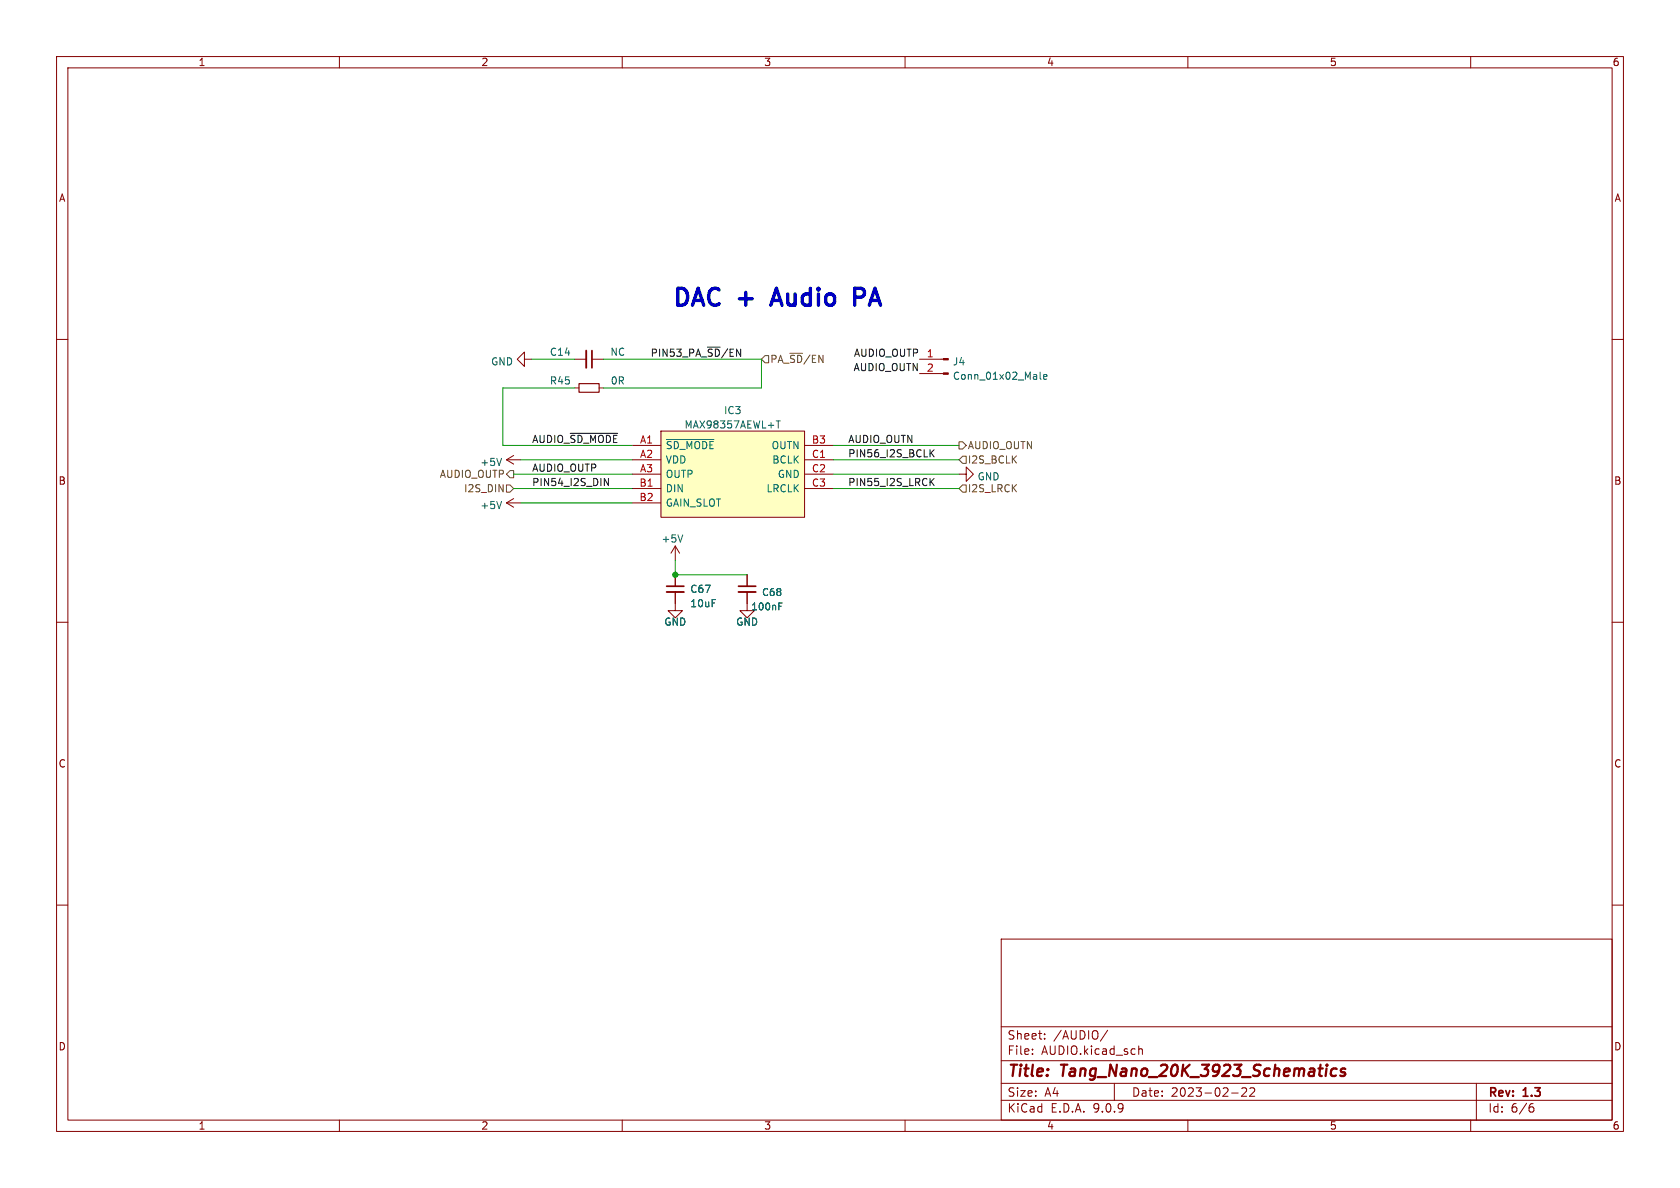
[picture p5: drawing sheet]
<svg xmlns="http://www.w3.org/2000/svg" width="297mm" height="210mm" viewBox="0 0 297 210" stroke-linecap="round" stroke-linejoin="round" font-family="sans-serif">
<g fill="none" stroke="#840000" stroke-width=".18">
<path d="M10 10h277v190h-277zM12 12h273v186h-273zM60 10v2M110 10v2M160 10v2M210 10v2M260 10v2M10 60h2M92.7 63.5v-1.3l-1.3 1.3 1.3 1.3v-1.3h1.3M101.6 68.6h.8M101.6 63.5h2M104.6 63.5h2.1"/>
<path d="M105.9 68.6h.8M162.6 63.5h4.2M162.6 66h4.2M285 60h2M89.5 88.9l1.3 .8M89.5 88.9h2.6M89.5 81.3l1.3 .7M89.5 81.3h2.6M90.8 88.1l-1.3 .8M90.8 80.5l-1.3 .8M169.5 83.8h1.3v-1.2l1.3 1.2-1.3 1.3v-1.3M10 110h2"/>
<path d="M119.4 101.6v2M119.4 104.6v2.1M285 110h2M10 160h2M177 166h108v32h-108zM285 160h2M60 198v2M110 198v2M160 198v2M177 194.5h108M177 191.5h108M177 187.5h108"/>
<path d="M177 181.5h108M182.5 186.3v.1M182.5 185.5v.1M184.7 183.6v.1M184.7 182.8v.1M195.8 182.1l-1.3 2M197 191.5v3M201.3 184.9v1.5M201.3 185.5l.2-.1 .4 .1 .1 .9M210 198v2M217.7 193.2h1.2M220.3 192.4v.5l-.8 .9h.9"/>
<path d="M221.7 192.4v.5l-.8 .9h.9M260 198v2M261 191.5v6.5M270.6 195.7h.4l.2 .3-.1 .5-.5 .1M271 195.1l-.4 .1"/>
</g>
<path d="M236.3 189a.66 .66 0 0 0-1 .3v.5l.1 .3 .2 .1 .6-.1M237.8 189a.49 .49 0 0 0-.8 .3l.1 .1 .7 .2v.3l-.3 .3-.6-.1" fill="none" stroke="#840000" stroke-width=".4"/>
<path d="M104.6 62v3M117.9 103.6h3" fill="none" stroke="#840000" stroke-width=".3"/>
<path d="M103.6 62v3M117.9 104.6h3" fill="none" stroke="#840000" stroke-width=".33"/>
<path d="M102.4 67.8h3.5v1.5h-3.5z" fill="none" stroke="#840000" stroke-width=".2"/>
<g fill="#840000" stroke="#840000" stroke-width=".18">
<path d="M166.8 63.4h.8v.2h-.8z"/>
<path d="M166.8 65.9h.8v.3h-.8z"/>
</g>
<path d="M183.9 65.8v1.1l.2 .2M184.5 66.6l.6-.1-.1-.2-.3-.1-.2 .2v.6h.5M88.7 88.6l-.5 1.3M88.7 81l-.5 1.3" fill="none" stroke="#006464" stroke-width=".18"/>
<path d="M116.8 76.2h25.4v15.2h-25.4z" fill="#ffffc2"/>
<g fill="none" stroke="#840000" stroke-width=".18">
<path d="M111.8 78.7h5M116.8 76.2h25.4v15.2h-25.4zM142.2 78.7h5.1M111.8 81.3h5M111.8 83.8h5M111.8 86.4h5M111.8 88.9h5M119.4 96.5l-.8 1.3M119.4 96.5l.7 1.3M119.4 96.5v2.6M142.2 81.3h5.1M142.2 83.8h5.1"/>
<path d="M142.2 86.4h5.1M119.4 104.6v3.4h1.2l-1.2 1.2-1.3-1.2h1.3M119.4 101.6v2M132.1 104.6v3.4h1.2l-1.2 1.2-1.3-1.2h1.3M132.1 101.6v2"/>
</g>
<path d="M117.8 77.7h8.4M137.2 74.4h.7M137.6 74.4v1.3M120.7 94.6l-.4 1.2M137.7 107.2h.4M137.7 106.6h.6" fill="none" stroke="#006464" stroke-width=".18"/>
<path d="M130.6 103.6h3" fill="none" stroke="#840000" stroke-width=".3"/>
<path d="M130.6 104.6h3" fill="none" stroke="#840000" stroke-width=".33"/>
<path d="M135.3 62.9h.6v1.2h-.6l-.7-.6zM169.5 78.1h.7l.6 .6-.6 .7h-.7zM89.5 85.7h.7l.6 .7-.6 .6h-.7zM90.2 83.2h.6v1.3h-.6l-.7-.7zM169.5 81.3l.7-.7h.6v1.3h-.6zM170.2 85.7h.6v1.3h-.6l-.7-.6z" fill="none" stroke="#725600" stroke-width=".18"/>
<path d="M100.8 76.6h8.4M165.1 79.5l-.7 .7M106.8 84.6l.8 1.2v-1.2M164.6 85.1l.5 .7M164.6 80l.5 .8M165.1 84.6l-.7 .7" fill="none" stroke="#0f0f0f" stroke-width=".18"/>
<path d="M94 63.5h7.6M101.6 68.6h-12.7v10.1h22.9M106.7 63.5h27.9v5.1h-27.9M147.3 78.7h22.2M90.8 83.8h21M90.8 86.4h21M92.1 81.3h19.7M92.1 88.9h19.7M119.4 99.1v2.5h12.7M147.3 83.8h22.2M147.3 81.3h22.2M147.3 86.4h22.2" fill="none" stroke="#009600" stroke-width=".18"/>
<path d="M136.6 53.1h1.4M137.3 51l-1 3M151.1 51h1.2l.2 .1M152.5 52.4l-.2 .1h-1.2" fill="none" stroke="#0000c2" stroke-width=".6"/>
<circle cx="119.4" cy="101.6" r=".46" fill="#009600" stroke="#009600" stroke-width=".18"/>
<g font-size="4.2" fill="#0000c2">
<text x="118.7" y="54.4">DAC</text>
<text x="130.8" y="54.4">+</text>
<text x="138" y="54.4">Audio</text>
<text x="153.6" y="54.4">PA</text>
</g>
<g font-size="2.8" fill="#840000">
<text x="178" y="190.9">Title:</text>
<text x="187.7" y="190.9">Tang_Nano_20K_3923_Schematics</text>
</g>
<g font-size="2.1" fill="#840000">
<text x="178" y="184">Sheet:</text>
<text x="186.2" y="184">/AUDIO/</text>
<text x="178" y="186.7">File:</text>
<text x="184.1" y="186.7">AUDIO.kicad_sch</text>
<text x="178" y="196.9">KiCad</text>
<text x="178" y="194.1">Size:</text>
<text x="184.7" y="194.1">A4</text>
<text x="185.7" y="196.9">E.D.A.</text>
<text x="193.3" y="196.9">9.0.9</text>
<text x="200" y="194.1">Date:</text>
<text x="207" y="194.1">2023-02-22</text>
<text x="263" y="194.3">Rev:</text>
<text x="263" y="196.9">Id:</text>
<text x="267.1" y="196.9">6/6</text>
<text x="269.4" y="194.3">1.3</text>
</g>
<g font-size="1.8" fill="#840000">
<text x="35" y="11.9">1</text>
<text x="85" y="11.9">2</text>
<text x="135" y="11.9">3</text>
<text x="185" y="11.9">4</text>
<text x="235" y="11.9">5</text>
<text x="285" y="11.9">6</text>
<text x="10.3" y="35.9">A</text>
<text x="285.3" y="35.9">A</text>
<text x="10.3" y="85.9">B</text>
<text x="285.3" y="85.9">B</text>
<text x="10.3" y="135.9">C</text>
<text x="285.3" y="135.9">C</text>
<text x="10.3" y="185.9">D</text>
<text x="285.3" y="185.9">D</text>
<text x="35" y="199.9">1</text>
<text x="85" y="199.9">2</text>
<text x="135" y="199.9">3</text>
<text x="185" y="199.9">4</text>
<text x="235" y="199.9">5</text>
<text x="285" y="199.9">6</text>
</g>
<g font-size="1.8" fill="#006464">
<text x="86.7" y="64.8">GND</text>
<text x="97.1" y="63.1">C14</text>
<text x="107.8" y="63.1">NC</text>
<text x="168.4" y="64.8">J4</text>
<text x="97.1" y="68.2">R45</text>
<text x="107.9" y="68.2">0R</text>
<text x="168.4" y="67.3">Conn_01x02_Male</text>
<text x="120.9" y="76">MAX98357AEWL+T</text>
<text x="127.9" y="73.4">IC3</text>
<text x="117.6" y="79.6">~{SD_MODE}</text>
<text x="117.6" y="82.1">VDD</text>
<text x="136.3" y="79.6">OUTN</text>
<text x="136.4" y="82.1">BCLK</text>
<text x="117.6" y="84.7">OUTP</text>
<text x="117.6" y="87.2">DIN</text>
<text x="117.6" y="89.8">GAIN_SLOT</text>
<text x="135.4" y="87.2">LRCLK</text>
<text x="137.4" y="84.7">GND</text>
<text x="84.8" y="90.2">+5V</text>
<text x="116.8" y="96.1">+5V</text>
<text x="121.9" y="105">C67</text>
<text x="121.9" y="107.5">10uF</text>
<text x="117.3" y="110.8">GND</text>
<text x="130" y="110.8">GND</text>
</g>
<g font-size="1.8" fill="#0f0f0f">
<text x="114.9" y="63.2">PIN53_PA_~{SD}/EN</text>
<text x="150.8" y="65.7">AUDIO_OUTN</text>
<text x="150.9" y="63.2">AUDIO_OUTP</text>
<text x="94" y="83.5">AUDIO_OUTP</text>
<text x="94" y="78.4">AUDIO_~{SD_MODE}</text>
<text x="149.9" y="80.9">PIN56_I2S_BCLK</text>
<text x="149.9" y="78.4">AUDIO_OUTN</text>
<text x="94" y="86">PIN54_I2S_DIN</text>
<text x="149.9" y="86">PIN55_I2S_LRCK</text>
</g>
<g font-size="1.8" fill="#725600">
<text x="136.1" y="64.4">PA_~{SD}/EN</text>
<text x="84.8" y="82.6">+5V</text>
<text x="171" y="82.1">I2S_BCLK</text>
<text x="171" y="79.6">AUDIO_OUTN</text>
<text x="77.7" y="84.7">AUDIO_OUTP</text>
<text x="81.9" y="87.2">I2S_DIN</text>
<text x="171" y="87.2">I2S_LRCK</text>
<text x="172.7" y="85.1">GND</text>
</g>
<g font-size="1.8" fill="#a90000">
<text x="163.8" y="63.2">1</text>
<text x="163.8" y="65.8">2</text>
<text x="113" y="78.5">A1</text>
<text x="113" y="81">A2</text>
<text x="113" y="83.6">A3</text>
<text x="143.4" y="78.5">B3</text>
<text x="143.4" y="81">C1</text>
<text x="143.4" y="83.6">C2</text>
<text x="113" y="86.1">B1</text>
<text x="113" y="88.6">B2</text>
<text x="143.4" y="86.1">C3</text>
</g>
<g font-size="1.7" fill="#006464">
<text x="134.6" y="105.6">C68</text>
<text x="132.7" y="108.1">100nF</text>
</g>
</svg>
